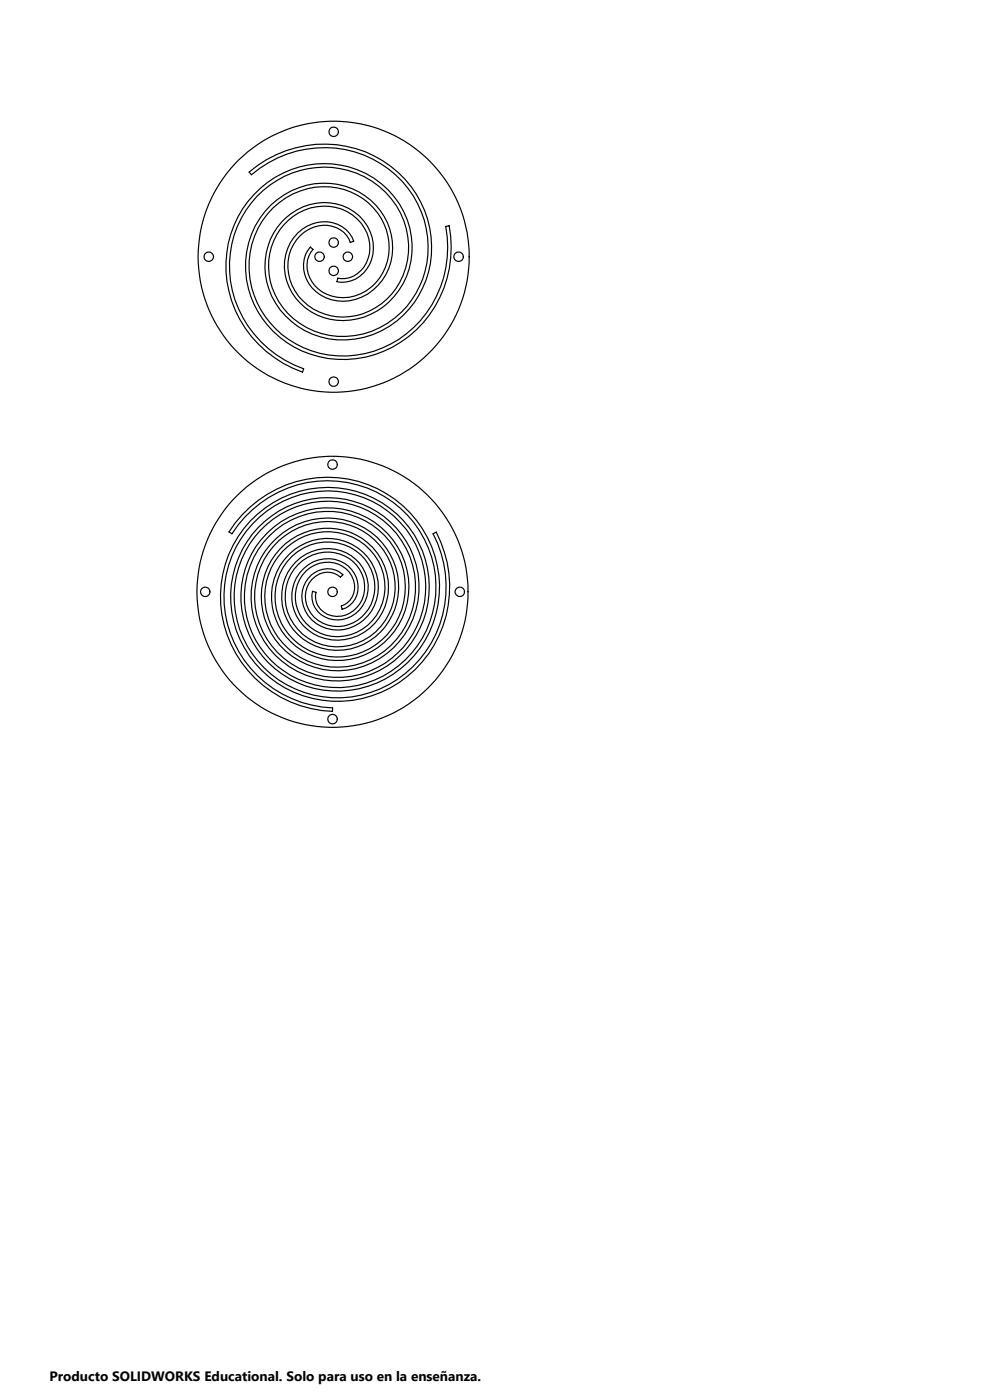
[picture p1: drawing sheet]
<svg xmlns="http://www.w3.org/2000/svg" width="210mm" height="297mm" viewBox="0 0 210 297" stroke-linecap="round" stroke-linejoin="round" font-family="sans-serif">
<g fill="none" stroke="#000" stroke-width=".25">
<path d="M52.8 36.5a23.6 23.6 0 0 1 35.5 4.7 20.2 20.2 0 0 1-9.2 29.8 16.8 16.8 0 0 1-22.1-9.7 13.5 13.5 0 0 1 10.2-18.2 10.1 10.1 0 0 1 12 9.7 6.8 6.8 0 0 1-7.7 7l.1-.8a5.9 5.9 0 0 0 6.8-5.1 9.1 9.1 0 0 0-9.8-10.2 12.4 12.4 0 0 0-11.5 14.5 15.8 15.8 0 0 0 20 12.6 19.2 19.2 0 0 0 11.5-27.6 22.6 22.6 0 0 0-31.7-8.7l-1.8 1.2-1.8 1.4zM53.9 41.2a19.7 19.7 0 0 1 29.7 .5 16.3 16.3 0 0 1-3.6 24.3 13 13 0 0 1-18.7-5.1 9.7 9.7 0 0 1 4.9-13.4 6.7 6.7 0 0 1 8.8 3.7l-.7 .2a6 6 0 0 0-8.8-2.8 9.2 9.2 0 0 0-2.9 13.1 12.5 12.5 0 0 0 18.3 2.8 15.8 15.8 0 0 0 .9-23.7 19.3 19.3 0 0 0-29.7 3.9 22.6 22.6 0 0 0 8.3 31.7l4 1.8-.2 .7a23.5 23.5 0 0 1-12.7-34.7zM57.4 43.5a15.5 15.5 0 0 1 23.3 1.2 12.1 12.1 0 0 1-3.9 18.3 8.6 8.6 0 0 1-12.1-4.7 6.1 6.1 0 0 1 1.1-5.9l.6 .5a5.9 5.9 0 0 0 1.1 8.4 9 9 0 0 0 13-2.3 12.3 12.3 0 0 0-4.8-17.6 15.6 15.6 0 0 0-21.7 8.6 18.9 18.9 0 0 0 13.9 25 22.2 22.2 0 0 0 26.7-18.2 23.6 23.6 0 0 0-.1-8.8l.8-.1a23.6 23.6 0 0 1-21.8 28.4 20.3 20.3 0 0 1-21.4-20.9 17.9 17.9 0 0 1 5.3-11.9zM51.4 109.2a24.1 24.1 0 0 1 40.9 8.7 21.9 21.9 0 0 1-25.7 28.1 19.8 19.8 0 0 1-10-32.9 17.6 17.6 0 0 1 29.3 6.1 15.5 15.5 0 0 1-17.7 20.5 13.3 13.3 0 0 1-7.8-21 11.2 11.2 0 0 1 19 1.9 9.1 9.1 0 0 1-8.9 13 7 7 0 0 1-5.7-10.1 5.1 5.1 0 0 1 7.9-1.6l-.5 .5a4.4 4.4 0 0 0-7.1 2.2 6.4 6.4 0 0 0 6.7 8.3 8.5 8.5 0 0 0 6.4-13.1 10.6 10.6 0 0 0-18.1 .5 12.8 12.8 0 0 0 11.1 19.1 14.9 14.9 0 0 0 13.3-21.5 16.9 16.9 0 0 0-27.4-4.2 19 19 0 0 0 9.7 31.6 21.2 21.2 0 0 0 24-29.1 23.4 23.4 0 0 0-38.9-6.5l-1.4 1.7-1.3 1.8-.6-.3 1.3-2zM53.1 110.6a21.9 21.9 0 0 1 37.1 8.1 19.7 19.7 0 0 1-23.5 25.1 17.6 17.6 0 0 1-9.3-28.3 15.4 15.4 0 0 1 26.6 5 13.3 13.3 0 0 1-14.3 17.3 11.2 11.2 0 0 1-7.9-17.5 9.1 9.1 0 0 1 15.7 1.3 7 7 0 0 1-5.9 9.9 5.1 5.1 0 0 1-5.3-6.1l.7 .3a4.4 4.4 0 0 0 5.5 5 6.4 6.4 0 0 0 3.8-9.9 8.4 8.4 0 0 0-13.9-.1 10.5 10.5 0 0 0 8.9 16.5 12.8 12.8 0 0 0 10.9-19.2 14.9 14.9 0 0 0-26.2 .7 17.1 17.1 0 0 0 16.6 25 19.3 19.3 0 0 0 14.6-29.8 21.4 21.4 0 0 0-36.1 .4 23.5 23.5 0 0 0 19.5 35.9l-.1 .7a24.2 24.2 0 0 1-18.8-38.7zM54.8 111.9a19.7 19.7 0 0 1 33.5 7.8 17.6 17.6 0 0 1-20 22.3 15.5 15.5 0 0 1-9.8-24.4 13.4 13.4 0 0 1 22.4 1.1 11.3 11.3 0 0 1-9.1 17.1 9.2 9.2 0 0 1-8.9-13.2 7.2 7.2 0 0 1 11.7-1.7 5.2 5.2 0 0 1-2 8.4l-.2-.8a4.4 4.4 0 0 0 1.6-7.2 6.5 6.5 0 0 0-10.9 2.6 8.6 8.6 0 0 0 10 11 10.8 10.8 0 0 0 5.4-18.2 13 13 0 0 0-21.6 5.3 15.1 15.1 0 0 0 18.4 19.1 17.3 17.3 0 0 0 8.7-28 19.5 19.5 0 0 0-33.4 7.3 21.6 21.6 0 0 0 26.1 27.1 23.7 23.7 0 0 0 15.2-34.3l.6-.3a24.3 24.3 0 0 1-22.1 35.9 22.2 22.2 0 0 1-19-32.2l2.1-3.2z"/>
<circle cx="70.8" cy="28" r="1.01"/>
<circle cx="44.3" cy="54.5" r="1.01"/>
<circle cx="67.8" cy="54.5" r="1.01"/>
<circle cx="70.8" cy="54.5" r="28.7"/>
<circle cx="70.8" cy="51.5" r="1.01"/>
<circle cx="70.8" cy="57.5" r="1.01"/>
<circle cx="73.8" cy="54.5" r="1.01"/>
<circle cx="97.3" cy="54.5" r="1.01"/>
<circle cx="70.5" cy="98.5" r="1.01"/>
<circle cx="70.8" cy="81" r="1"/>
<circle cx="43.5" cy="125.6" r=".99"/>
<circle cx="70.5" cy="125.6" r="28.8"/>
<circle cx="70.5" cy="125.6" r="1"/>
<circle cx="97.5" cy="125.6" r=".99"/>
<circle cx="70.5" cy="152.6" r="1.01"/>
</g>
<text font-size="2.9" x="10.5" y="292.9">Producto SOLIDWORKS Educational. Solo para uso en la enseñanza.</text>
</svg>
